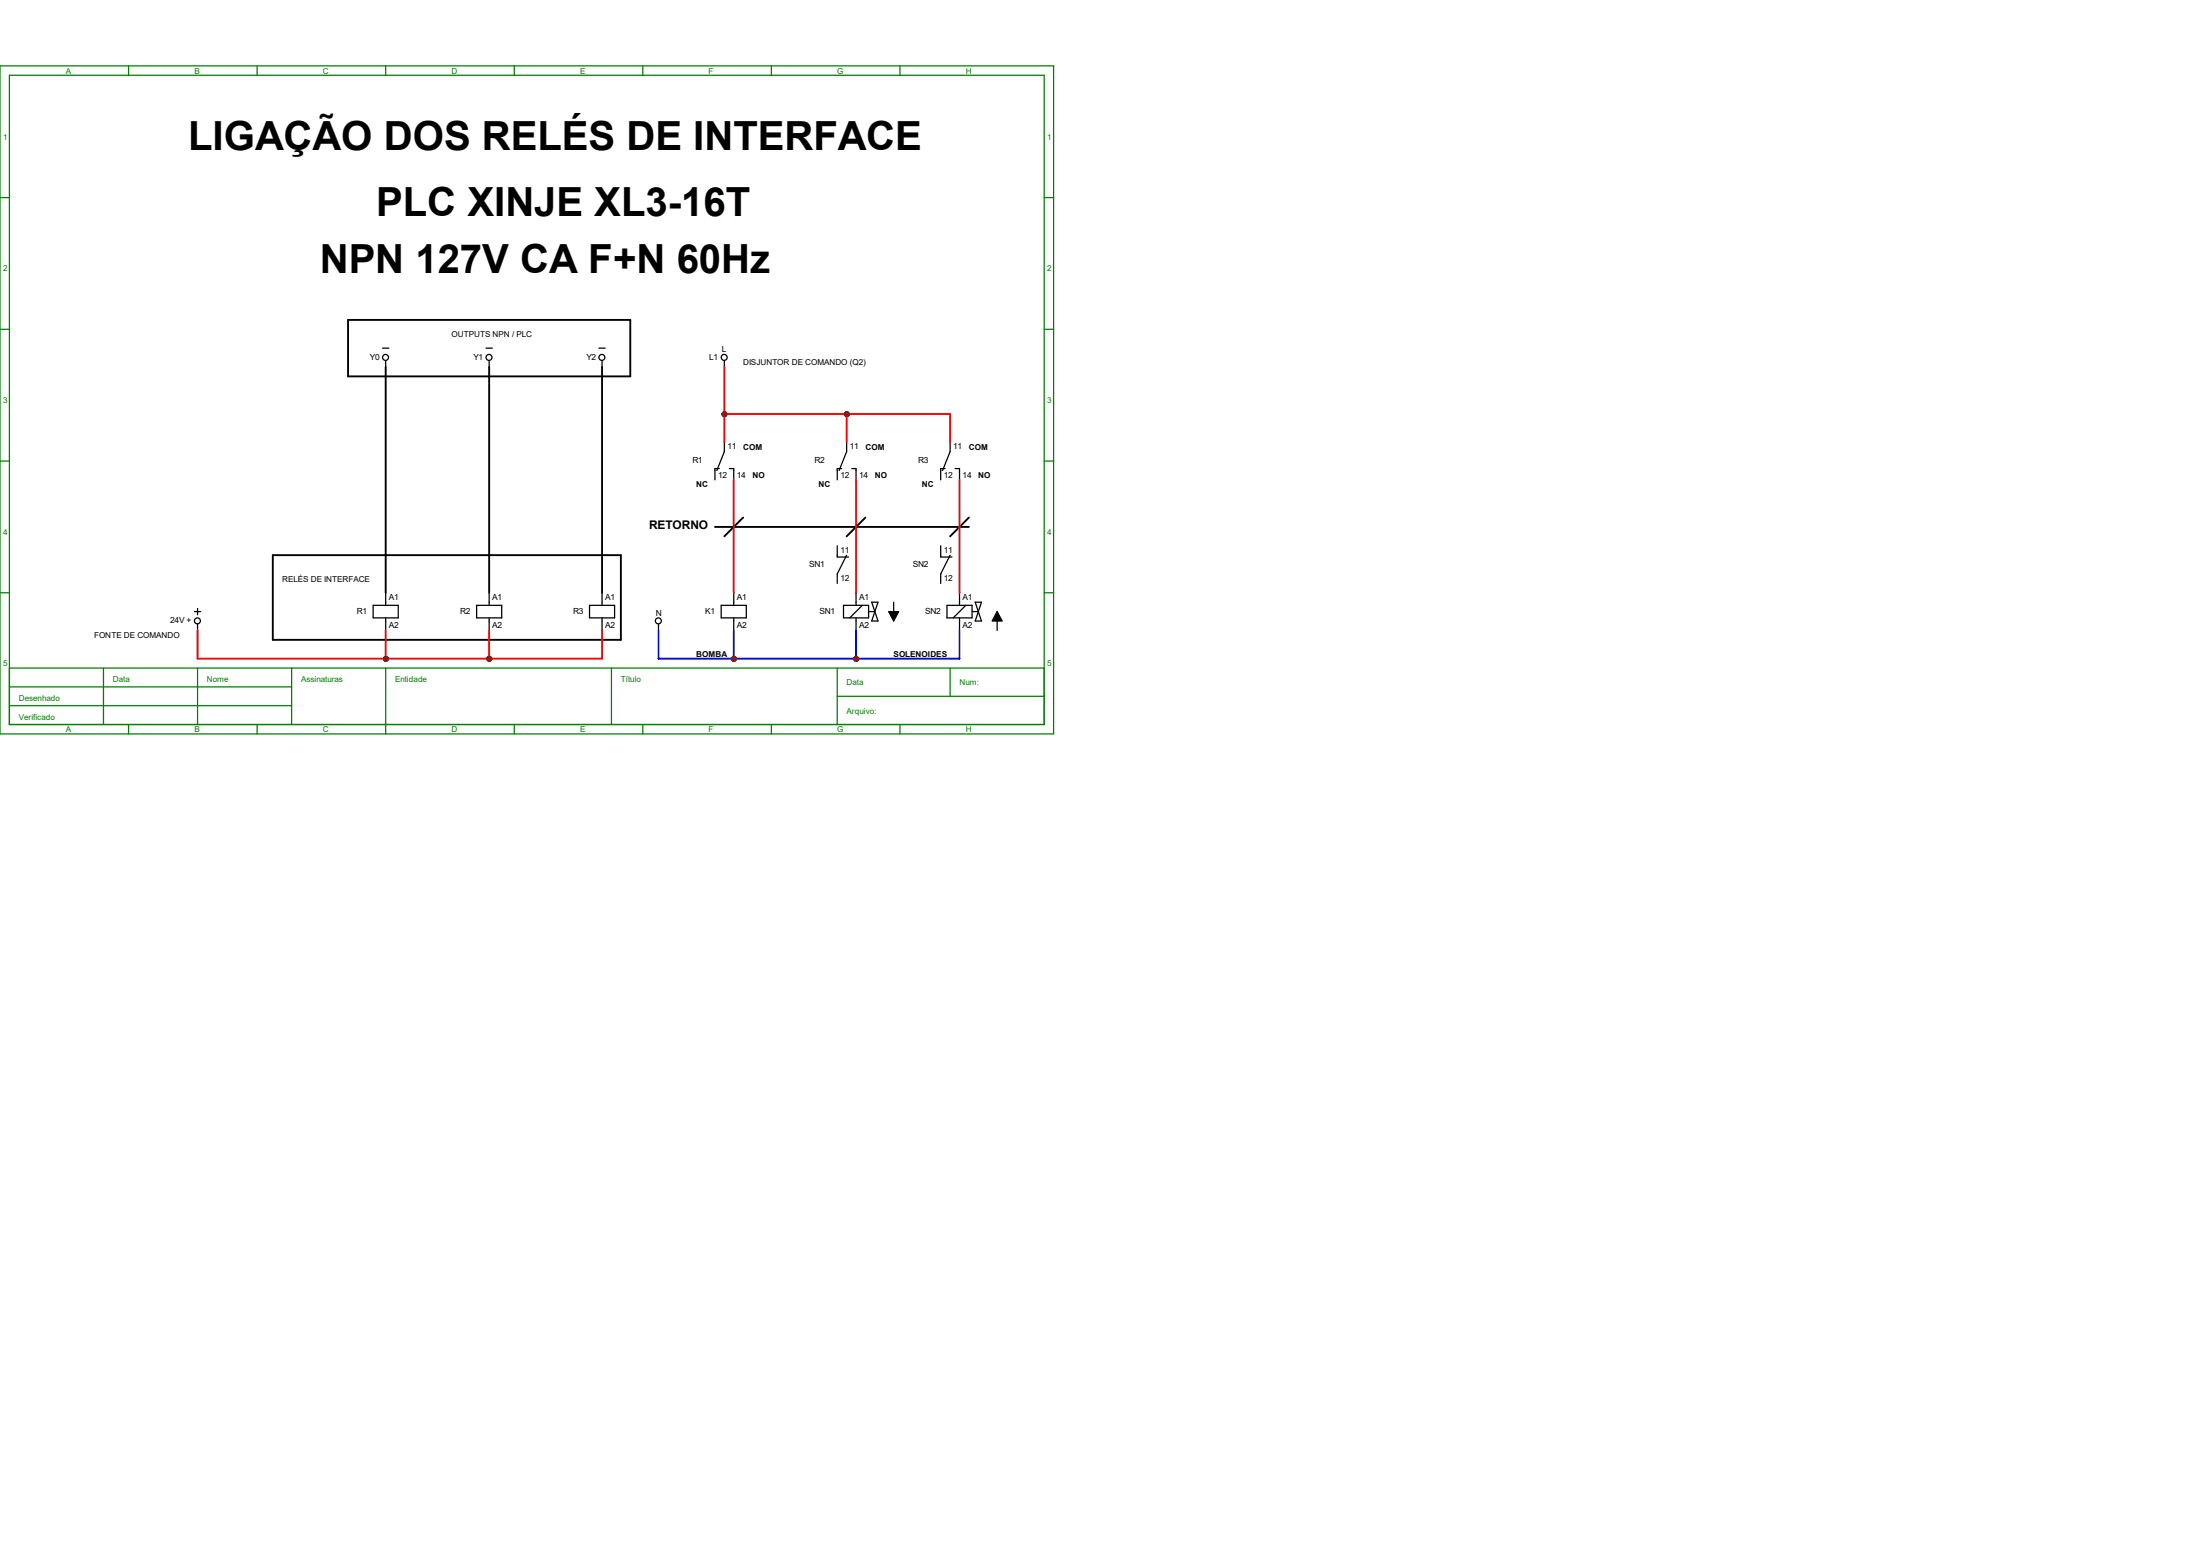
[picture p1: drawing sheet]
<svg xmlns="http://www.w3.org/2000/svg" width="297mm" height="210mm" viewBox="0 0 297 210" stroke-linecap="round" stroke-linejoin="round" font-family="sans-serif">
<g fill="none" stroke="#008000" stroke-width=".17">
<path d="M0 8.9h142.2v90.2h-142.2zM1.3 10.2h139.7v87.6h-139.7zM17.4 8.9v1.3M34.7 8.9v1.3M52.1 8.9v1.3M69.4 8.9v1.3M86.8 8.9v1.3M104.1 8.9v1.3M121.5 8.9v1.3M0 26.7h1.3M141 26.7h1.2M0 44.4h1.3"/>
<path d="M141 44.4h1.2M0 62.2h1.3M141 62.2h1.2M0 80h1.3M1.3 90.2h139.7M1.3 92.7h38.1M1.3 95.2h38.1M14 90.2v7.6M17.4 97.8v1.3M26.7 90.2v7.6M34.7 97.8v1.3M39.4 90.2v7.6"/>
<path d="M52.1 90.2v8.9M69.4 97.8v1.3M82.5 90.2v7.6M86.8 97.8v1.3M104.1 97.8v1.3M113 94h28M113 90.2v7.6M121.5 97.8v1.3M128.3 90.2v3.8M141 80h1.2"/>
</g>
<g fill="none" stroke="#000" stroke-width=".17">
<path d="M51.6 47h.9M52.1 48.7v.8M65.6 47h.9M66 48.7v.8M80.9 47h.8M81.3 48.7v.8M97.8 48.7v.8M97.8 59.7v1.3l-1 2.5M114.3 59.7v1.3l-1 2.5M128.3 59.7v1.3l-1 2.5M97.1 63.2h-.6v1.6M98.5 63.2h.6v1.6"/>
<path d="M113 73.7v1.5h1.6M113.6 63.2h-.6v1.6M114.3 74.9l-1.3 2.6v1.2M115 63.2h.6v1.6M127 73.7v1.5h1.5M127.6 63.2h-.6v1.6M128.3 74.9l-1.3 2.6v1.2M128.9 63.2h.6v1.6M26.2 82.5h.9M26.7 82.1v.9M26.7 84.2v.9M50.4 81.7h3.4v1.7h-3.4z"/>
<path d="M52.1 80v1.7M52.1 83.4v1.7M64.3 81.7h3.4v1.7h-3.4zM66 80v1.7M66 83.4v1.7M79.6 81.7h3.4v1.7h-3.4zM81.3 80v1.7M81.3 83.4v1.7M97.4 81.7h3.4v1.7h-3.4zM99.1 80v1.7M99.1 83.4v1.7M113.9 81.7h3.4v1.7h-3.4z"/>
<path d="M115.6 80v1.7M115.6 83.4v1.7M116.4 81.7l-1.7 1.7M117.3 82.5h.8M117.7 81.3l.8 2.5h-.8l.8-2.5zM120.6 81.3v2.5M127.8 81.7h3.4v1.7h-3.4zM129.5 80v1.7M129.5 83.4v1.7M130.4 81.7l-1.7 1.7M131.2 82.5h.9M131.7 81.3h.8l-.8 2.5h.8z"/>
<path d="M134.6 82.5v2.6"/>
<circle cx="52" cy="48.2" r=".4"/>
<circle cx="66" cy="48.2" r=".4"/>
<circle cx="81.3" cy="48.2" r=".4"/>
<circle cx="97.8" cy="48.2" r=".4"/>
<circle cx="26.6" cy="83.8" r=".4"/>
</g>
<path d="M120 82.5h1.3l-.7 1.3zM134.6 82.5l.7 1.3h-1.4z" fill="#000" stroke="#000" stroke-width=".17"/>
<path d="M47 43.2h38.1v7.6h-38.1zM36.8 74.9h47v11.5h-47z" fill="none" stroke="#000" stroke-width=".25"/>
<g fill="#f00" stroke="#800000" stroke-width=".17">
<circle cx="97.8" cy="55.9" r=".28"/>
<circle cx="114.3" cy="55.9" r=".28"/>
<circle cx="115.6" cy="88.9" r=".28"/>
<circle cx="66.1" cy="88.9" r=".28"/>
<circle cx="52.1" cy="88.9" r=".28"/>
<circle cx="99.1" cy="88.9" r=".28"/>
</g>
<g fill="none" stroke="#000" stroke-width=".17">
<path d="M88.9 84.2v.9"/>
<circle cx="88.9" cy="83.8" r=".4"/>
</g>
<path d="M96.5 71.1h34.3M100.3 69.8l-2.5 2.6M116.8 69.8l-2.5 2.6M130.8 69.8l-2.5 2.6" fill="none" stroke="#000" stroke-width=".25"/>
<g fill="#f00" stroke="#800000" stroke-width=".25">
<circle cx="97.8" cy="55.9" r=".28"/>
<circle cx="114.3" cy="55.9" r=".28"/>
<circle cx="115.6" cy="88.9" r=".28"/>
<circle cx="66.1" cy="88.9" r=".28"/>
<circle cx="52.1" cy="88.9" r=".28"/>
<circle cx="99.1" cy="88.9" r=".28"/>
</g>
<path d="M52.1 49.5v30.5M66 49.5v30.5M81.3 49.5v30.5" fill="none" stroke="#000" stroke-width=".25"/>
<path d="M97.8 49.5v10.2M97.8 55.9h30.5v3.8M114.3 55.9v3.8M99.1 64.8v15.2M115.6 64.8v15.2M129.5 64.8v15.2M26.7 85.1v3.8h54.6v-3.8M52.1 85.1v3.8M66 85.1v3.8" fill="none" stroke="#f00" stroke-width=".25"/>
<g fill="#800000" stroke="#800000" stroke-width=".25">
<circle cx="97.8" cy="55.9" r=".28"/>
<circle cx="114.3" cy="55.9" r=".28"/>
<circle cx="115.6" cy="88.9" r=".28"/>
<circle cx="66.1" cy="88.9" r=".28"/>
<circle cx="52.1" cy="88.9" r=".28"/>
<circle cx="99.1" cy="88.9" r=".28"/>
</g>
<path d="M88.9 85.1v3.8h40.6v-3.8M99.1 85.1v3.8M115.6 85.1v3.8" fill="none" stroke="#00f" stroke-width=".25"/>
<g font-size="5.4">
<text x="25.4" y="20.3">LIGAÇÃO DOS RELÉS DE INTERFACE</text>
<text x="50.8" y="29.2">PLC XINJE XL3-16T</text>
<text x="43.2" y="36.8">NPN 127V CA F+N 60Hz</text>
</g>
<text font-size="1.6" x="87.6" y="71.4">RETORNO</text>
<g font-size="1.1" fill="#008000">
<text x="8.9" y="9.9">A</text>
<text x="26.2" y="9.9">B</text>
<text x="43.6" y="9.9">C</text>
<text x="61" y="9.9">D</text>
<text x="78.3" y="9.9">E</text>
<text x="95.7" y="9.9">F</text>
<text x="113" y="9.9">G</text>
<text x="130.4" y="9.9">H</text>
<text x=".4" y="18.8">1</text>
<text x="141.4" y="18.8">1</text>
<text x=".4" y="36.6">2</text>
<text x="141.4" y="36.6">2</text>
<text x=".4" y="54.4">3</text>
<text x="141.4" y="54.4">3</text>
<text x=".4" y="72.2">4</text>
<text x="141.4" y="72.2">4</text>
<text x=".4" y="90">5</text>
<text x="141.4" y="90">5</text>
<text x="2.5" y="94.6">Desenhado</text>
<text x="15.2" y="92.1">Data</text>
<text x="27.9" y="92.1">Nome</text>
<text x="40.6" y="92.1">Assinaturas</text>
<text x="53.3" y="92.1">Entidade</text>
<text x="83.8" y="92.1">Título</text>
<text x="114.3" y="92.5">Data</text>
<text x="129.5" y="92.5">Num:</text>
<text x="2.5" y="97.2">Verificado</text>
<text x="8.9" y="98.8">A</text>
<text x="26.2" y="98.8">B</text>
<text x="43.6" y="98.8">C</text>
<text x="61" y="98.8">D</text>
<text x="78.3" y="98.8">E</text>
<text x="95.7" y="98.8">F</text>
<text x="113" y="98.8">G</text>
<text x="114.3" y="96.3">Arquivo:</text>
<text x="130.4" y="98.8">H</text>
</g>
<g font-size="1.1">
<text x="61" y="45.5">OUTPUTS NPN / PLC</text>
<text x="97.5" y="47.5">L</text>
<text x="50" y="48.6">Y0</text>
<text x="63.9" y="48.6">Y1</text>
<text x="79.2" y="48.6">Y2</text>
<text x="95.8" y="48.6">L1</text>
<text x="100.3" y="49.3">DISJUNTOR DE COMANDO (Q2)</text>
<text x="93.5" y="62.5">R1</text>
<text x="94" y="65.8">NC</text>
<text x="96.9" y="64.5">12</text>
<text x="98.2" y="60.7">11</text>
<text x="99.5" y="64.5">14</text>
<text x="100.3" y="60.7">COM</text>
<text x="101.6" y="64.5">NO</text>
<text x="110" y="62.5">R2</text>
<text x="110.5" y="65.8">NC</text>
<text x="113.5" y="64.5">12</text>
<text x="114.7" y="60.7">11</text>
<text x="116" y="64.5">14</text>
<text x="116.8" y="60.7">COM</text>
<text x="118.1" y="64.5">NO</text>
<text x="123.9" y="62.5">R3</text>
<text x="124.5" y="65.8">NC</text>
<text x="127.4" y="64.5">12</text>
<text x="128.7" y="60.7">11</text>
<text x="130" y="64.5">14</text>
<text x="130.8" y="60.7">COM</text>
<text x="132.1" y="64.5">NO</text>
<text x="109.3" y="76.5">SN1</text>
<text x="113.5" y="74.6">11</text>
<text x="123.2" y="76.5">SN2</text>
<text x="127.4" y="74.6">11</text>
<text x="38.1" y="78.5">RELÉS DE INTERFACE</text>
<text x="48.2" y="82.8">R1</text>
<text x="52.5" y="81">A1</text>
<text x="62.1" y="82.8">R2</text>
<text x="66.5" y="81">A1</text>
<text x="77.4" y="82.8">R3</text>
<text x="81.7" y="81">A1</text>
<text x="88.6" y="83.1">N</text>
<text x="95.2" y="82.8">K1</text>
<text x="99.5" y="81">A1</text>
<text x="110.7" y="82.8">SN1</text>
<text x="113.5" y="78.4">12</text>
<text x="116" y="81">A1</text>
<text x="124.9" y="82.8">SN2</text>
<text x="127.4" y="78.4">12</text>
<text x="130" y="81">A1</text>
<text x="12.7" y="86.1">FONTE DE COMANDO</text>
<text x="23" y="84.1">24V +</text>
<text x="52.5" y="84.8">A2</text>
<text x="66.5" y="84.8">A2</text>
<text x="81.7" y="84.8">A2</text>
<text x="94" y="88.6">BOMBA</text>
<text x="99.5" y="84.8">A2</text>
<text x="116" y="84.8">A2</text>
<text x="120.6" y="88.6">SOLENOIDES</text>
<text x="130" y="84.8">A2</text>
</g>
</svg>
